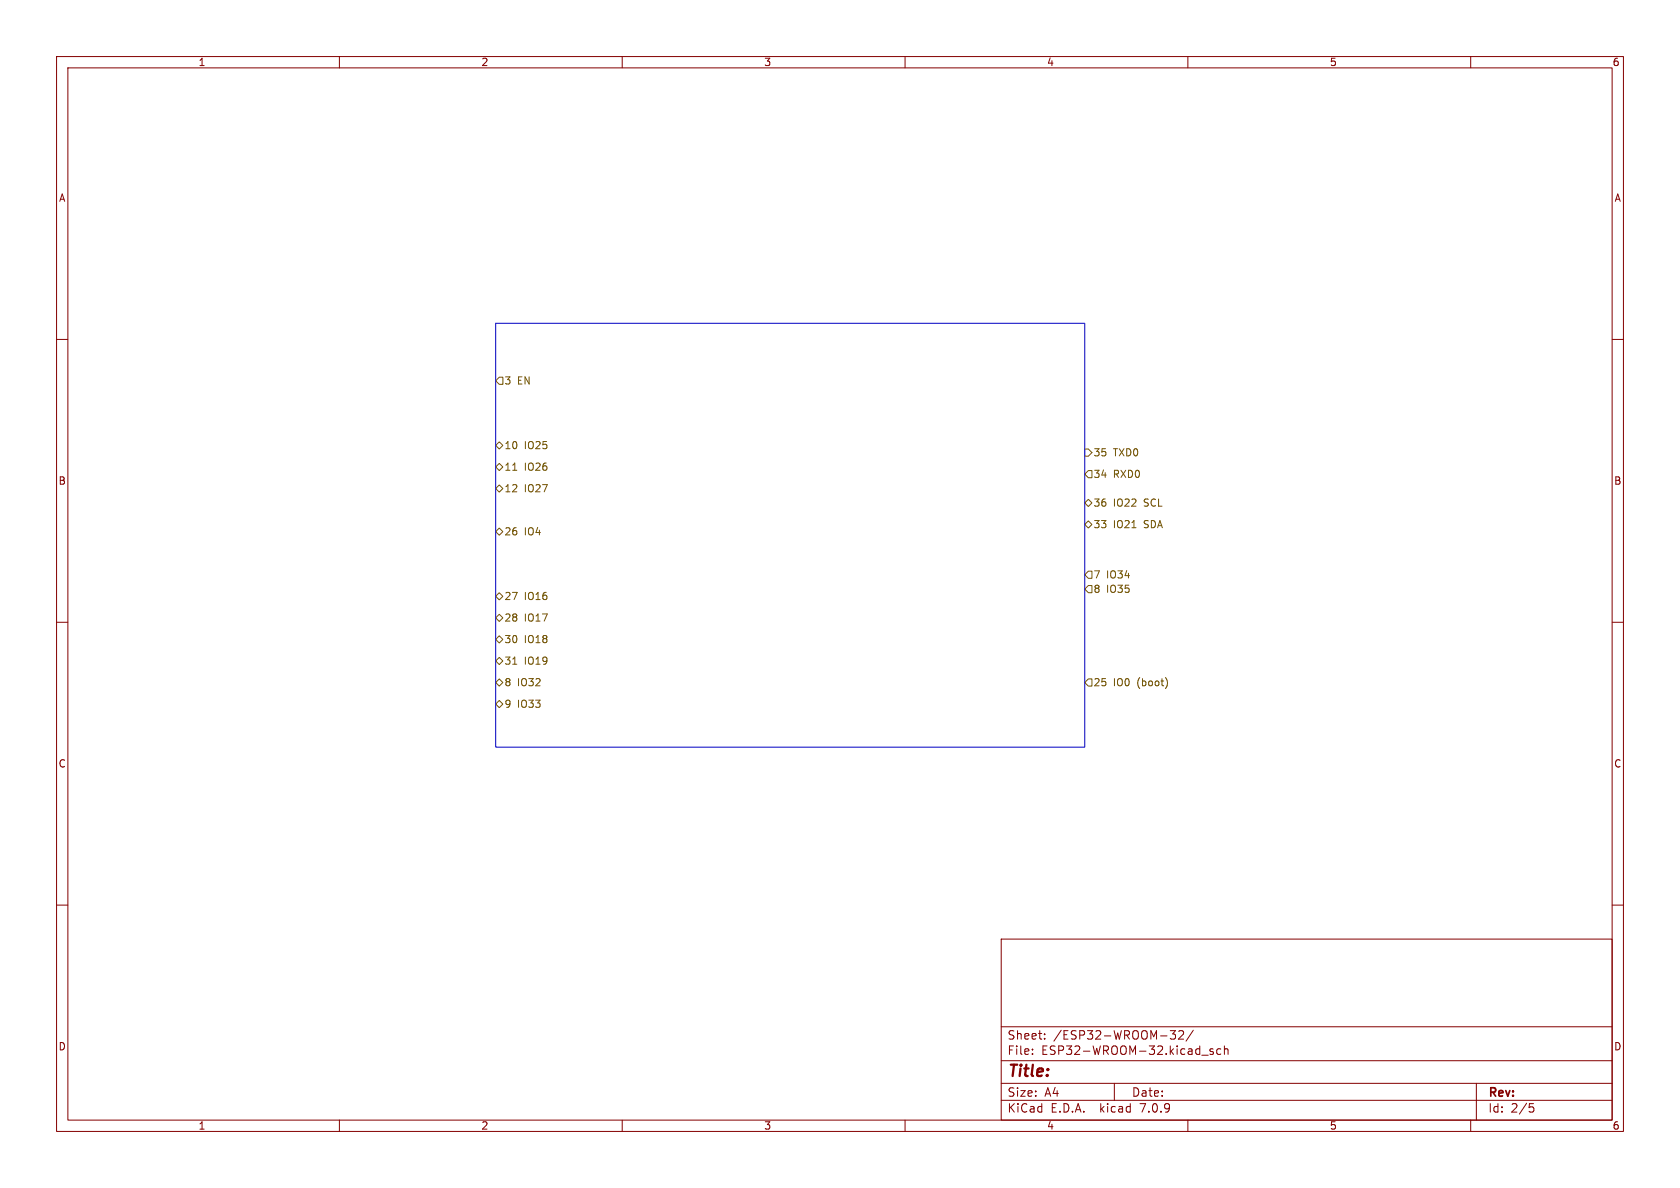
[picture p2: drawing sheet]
<svg xmlns="http://www.w3.org/2000/svg" width="297mm" height="210mm" viewBox="0 0 297 210" stroke-linecap="round" stroke-linejoin="round" font-family="sans-serif">
<g fill="none" stroke="#840000" stroke-width=".18">
<path d="M10 10h277v190h-277zM12 12h273v186h-273zM60 10v2M110 10v2M160 10v2M210 10v2M260 10v2M10 60h2M285 60h2M10 110h2M285 110h2M10 160h2"/>
<path d="M285 160h2M177 166h108v32h-108zM60 198v2M110 198v2M160 198v2M177 194.5h108M177 191.5h108M177 187.5h108M177 181.5h108M182.5 186.3v.1M182.5 185.5v.1M184.7 183.6v.1"/>
<path d="M184.7 182.8v.1M197 191.5v3M206.9 182.2h.9l-.5 .6 .4 .1v.7l-.2 .1h-.4l-.2-.1M208.4 182.3l.6-.1 .2 .1v.3l-.9 1.1h.9M210 198v2M211 182.1l-1.3 2M212.5 186.5h1.1M214.5 185.5l-.4-.1-.2 .2 .1 .2 .5 .2v.3h-.6M215.8 185.5l-.4-.1-.3 .3v.4l.1 .2h.6M216.5 185.5l.2-.1 .3 .1 .1 .9M216.5 184.9v1.5M260 198v2"/>
<path d="M261 191.5v6.5M270.4 195.1h.7M270.5 195.7h.4l.3 .3-.2 .5-.5 .1"/>
</g>
<g fill="none" stroke="#725600" stroke-width=".18">
<path d="M87.6 78.7l.7-.6 .6 .6-.6 .7zM87.6 67.3l.7-.6h.6v1.2h-.6zM191.8 79.4h.6l.6 .6-.6 .6h-.6zM87.6 86.4l.7-.7 .6 .7-.6 .6zM87.6 94l.7-.7 .6 .7-.6 .6zM87.6 82.6l.7-.7 .6 .7-.6 .6zM90.6 83.1h.8M191.8 88.9l.6-.6 .6 .6-.6 .6zM191.8 92.7l.6-.6 .6 .6-.6 .6zM192.4 83.2h.6v1.3h-.6l-.6-.7zM87.6 113l.7-.6 .6 .6-.6 .7zM87.6 105.4l.7-.6 .6 .6-.6 .6z"/>
<path d="M87.6 116.8l.7-.6 .6 .6-.6 .7zM87.6 109.2l.7-.6 .6 .6-.6 .7zM90.6 117.4h.8M192.4 103.5h.6v1.3h-.6l-.6-.7zM192.4 101h.6v1.2h-.6l-.6-.6zM87.6 120.7l.7-.7 .6 .7-.6 .6zM87.6 124.5l.7-.7 .6 .7-.6 .6zM192.4 120h.6v1.3h-.6l-.6-.6zM206.2 120l.2 .6-.2 .9"/>
</g>
<path d="M87.6 57.2h104.2v74.9h-104.2z" fill="none" stroke="#0000c2" stroke-width=".18"/>
<text font-size="2.8" fill="#840000" x="178" y="190.9">Title:</text>
<g font-size="2.1" fill="#840000">
<text x="178" y="184">Sheet:</text>
<text x="186.2" y="184">/ESP32-WROOM-32/</text>
<text x="178" y="186.7">File:</text>
<text x="184.1" y="186.7">ESP32-WROOM-32.kicad_sch</text>
<text x="178" y="196.9">KiCad</text>
<text x="178" y="194.1">Size:</text>
<text x="184.7" y="194.1">A4</text>
<text x="185.7" y="196.9">E.D.A.</text>
<text x="194.6" y="196.9">kicad</text>
<text x="200" y="194.1">Date:</text>
<text x="201.8" y="196.9">7.0.9</text>
<text x="263" y="194.3">Rev:</text>
<text x="263" y="196.9">Id:</text>
<text x="267.1" y="196.9">2/5</text>
</g>
<g font-size="1.8" fill="#840000">
<text x="35" y="11.9">1</text>
<text x="85" y="11.9">2</text>
<text x="135" y="11.9">3</text>
<text x="185" y="11.9">4</text>
<text x="235" y="11.9">5</text>
<text x="285" y="11.9">6</text>
<text x="10.3" y="35.9">A</text>
<text x="285.3" y="35.9">A</text>
<text x="10.3" y="85.9">B</text>
<text x="285.3" y="85.9">B</text>
<text x="10.3" y="135.9">C</text>
<text x="285.3" y="135.9">C</text>
<text x="10.3" y="185.9">D</text>
<text x="285.3" y="185.9">D</text>
<text x="35" y="199.9">1</text>
<text x="85" y="199.9">2</text>
<text x="135" y="199.9">3</text>
<text x="185" y="199.9">4</text>
<text x="235" y="199.9">5</text>
<text x="285" y="199.9">6</text>
</g>
<g font-size="1.8" fill="#725600">
<text x="89.1" y="68.2">3</text>
<text x="91.5" y="68.2">EN</text>
<text x="89.1" y="79.6">10</text>
<text x="89.1" y="83.4">11</text>
<text x="92.7" y="79.6">IO25</text>
<text x="92.7" y="83.4">IO26</text>
<text x="193.2" y="80.9">35</text>
<text x="196.8" y="80.9">TXD0</text>
<text x="89.1" y="87.2">12</text>
<text x="92.7" y="87.2">IO27</text>
<text x="193.2" y="89.8">36</text>
<text x="193.2" y="84.7">34</text>
<text x="196.8" y="89.8">IO22</text>
<text x="196.8" y="84.7">RXD0</text>
<text x="202.3" y="89.8">SCL</text>
<text x="89.1" y="94.8">26</text>
<text x="92.7" y="94.8">IO4</text>
<text x="193.2" y="93.6">33</text>
<text x="196.8" y="93.6">IO21</text>
<text x="202.3" y="93.6">SDA</text>
<text x="89.1" y="106.3">27</text>
<text x="92.7" y="106.3">IO16</text>
<text x="193.2" y="105">8</text>
<text x="193.2" y="102.5">7</text>
<text x="195.6" y="105">IO35</text>
<text x="195.6" y="102.5">IO34</text>
<text x="89.1" y="113.9">30</text>
<text x="89.1" y="110.1">28</text>
<text x="92.7" y="113.9">IO18</text>
<text x="92.7" y="110.1">IO17</text>
<text x="89.1" y="117.7">31</text>
<text x="92.7" y="117.7">IO19</text>
<text x="89.1" y="121.5">8</text>
<text x="89.1" y="125.3">9</text>
<text x="91.5" y="121.5">IO32</text>
<text x="91.5" y="125.3">IO33</text>
<text x="193.2" y="121.5">25</text>
<text x="196.8" y="121.5">IO0</text>
<text x="201.1" y="121.5">(boot)</text>
</g>
</svg>
